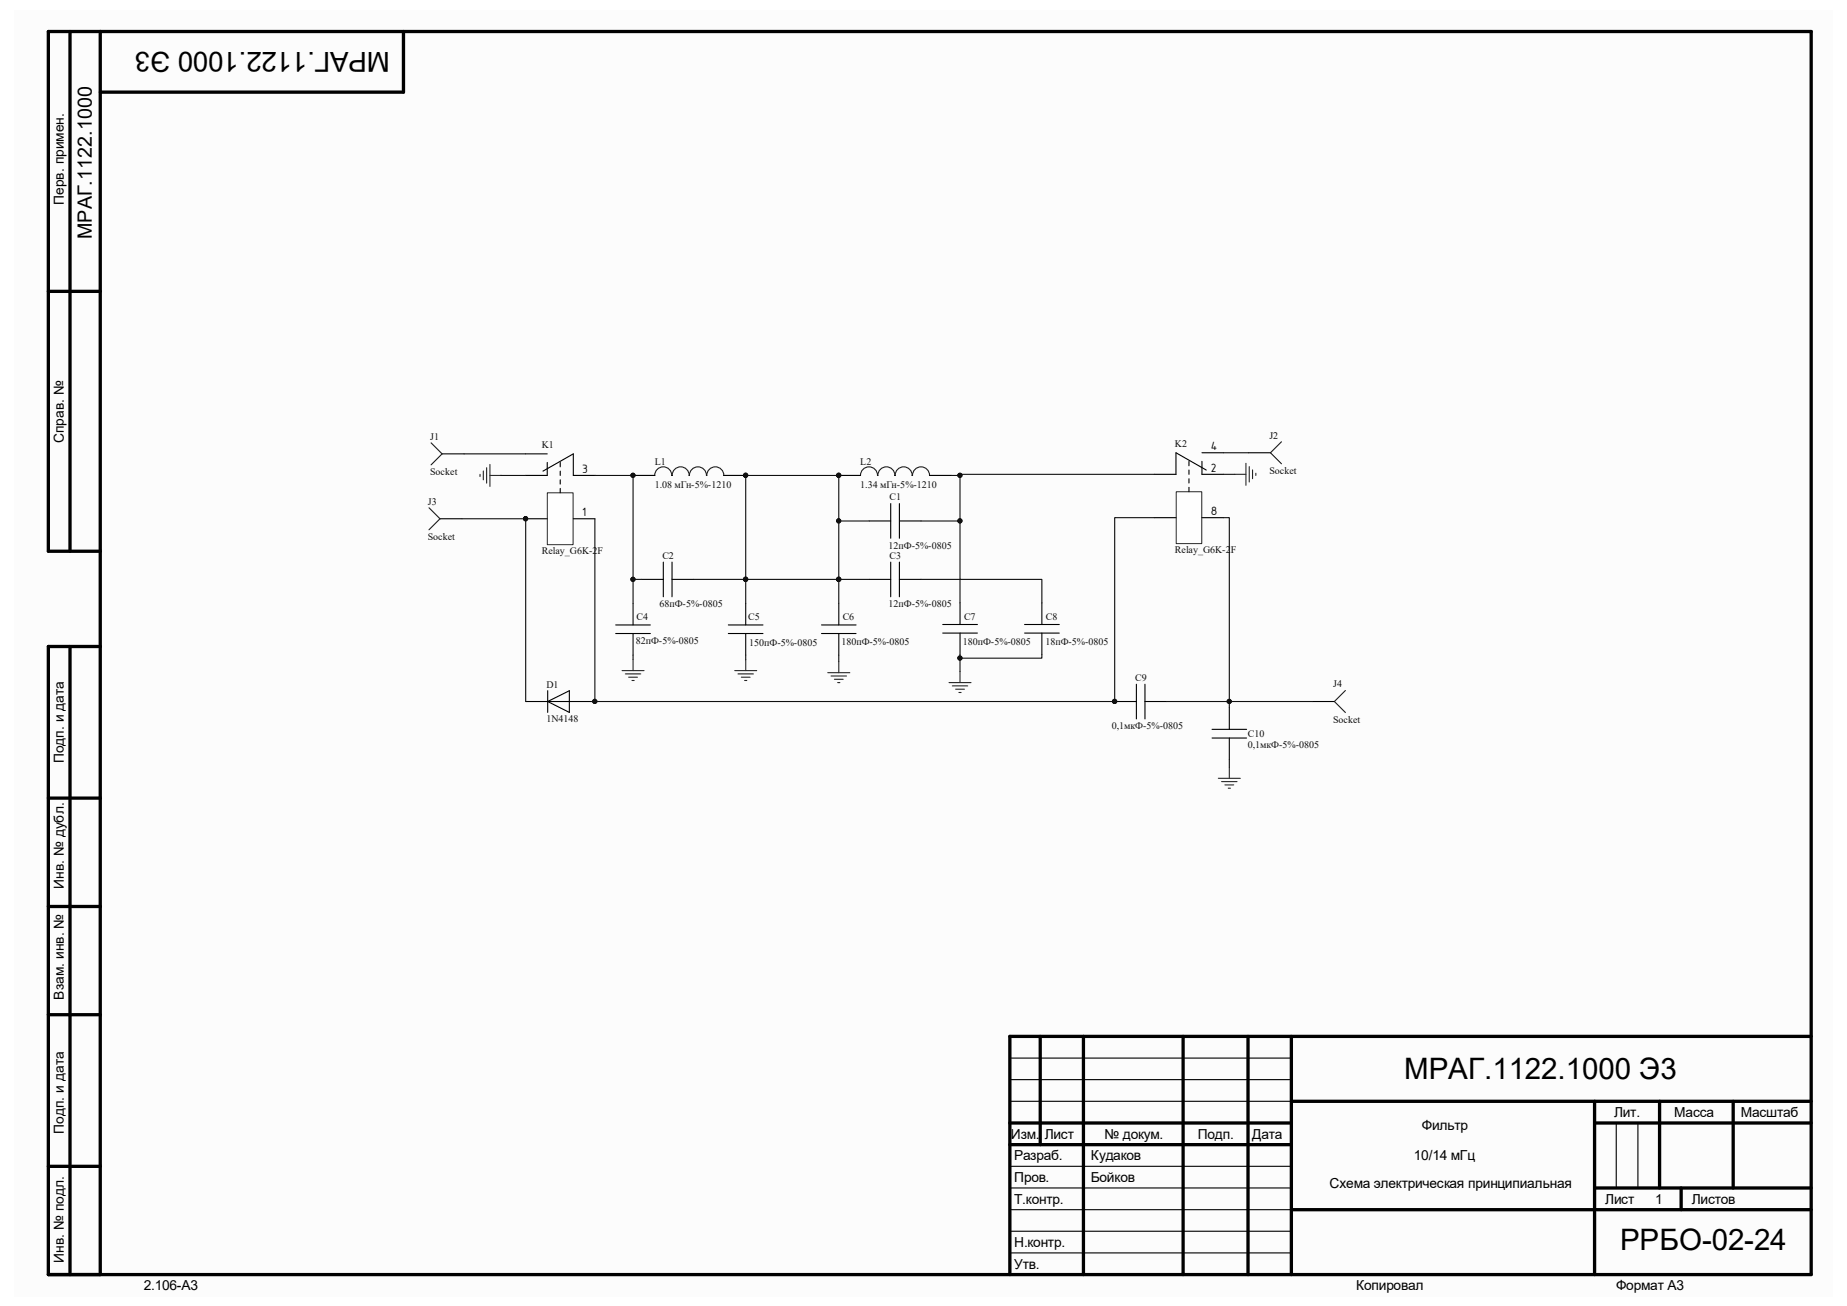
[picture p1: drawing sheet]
<svg xmlns="http://www.w3.org/2000/svg" width="297mm" height="210mm" viewBox="0 0 297 210" stroke-linecap="round" stroke-linejoin="round" font-family="sans-serif">
<path d="M2.2 1.6h292.5v206.8h-292.5z" fill="#fcfcfc"/>
<g fill="none" stroke="#000" stroke-width=".53">
<path d="M11.3 5.1v83.5M16.1 5.1v199.9M64.9 5.1v9.7h-48.8M7.8 46.9h8.3M16.1 88.6h-8.3v-83.5h283.5v199.9h-283.5v-101h8.3M11.3 104v101M7.8 128.3h8.3M7.8 145.8h8.3M7.8 163.2h8.3M167.3 166.7v17.4M174.2 166.7v38.3M190.3 166.7v38.3"/>
<path d="M200.7 166.7v38.3M207.7 177.1h83.6M207.7 166.7v38.3M256.4 177.1v27.9M266.9 177.1v13.9M278.7 177.1v13.9M291.3 166.7h-128.9v38.3M7.8 187.6h8.3M162.4 180.6h45.3M162.4 184.1h45.3M207.7 194.5h83.6M256.4 180.6h34.9"/>
<path d="M256.4 191h34.9M270.3 191v3.5"/>
</g>
<g fill="none" stroke="#000" stroke-width=".18">
<path d="M71.1 73h3.5M101.8 76.5h3.5M116.4 76.5h3.5M134.9 76.5h3.5M149.5 76.5h3.5M200.8 72.8h3.5M70.8 83.4h3.5M101.8 97v3.5M103.2 93.2h3.5M106.7 90.4v5.6M108.1 93.2h3.4M108.1 90.4v5.6"/>
<path d="M119.9 97v3.5M134.9 97v3.5M139.8 93.2h3.4M139.8 83.8h3.4M143.2 81v5.6M143.2 90.4v5.6M144.6 93.2h3.5M144.6 81v5.6M144.6 90.4v5.6M144.6 83.8h3.5M154.4 96.9v3.5M167.5 96.9v3.5"/>
<path d="M99 100.5h5.6M99 101.9h5.6M101.8 101.9v3.5M117.1 100.5h5.6M117.1 101.9h5.6M119.9 101.9v3.5M132.1 100.5h5.6M132.1 101.9h5.6M134.9 101.9v3.5M151.6 100.4h5.6M151.6 101.8h5.6M154.4 101.8v3.5"/>
<path d="M164.8 100.4h5.5M164.8 101.8h5.5M167.5 101.8v3.5M179.2 112.8h3.5M182.7 110v5.6M184.1 112.8h3.5M184.1 110v5.6M194.9 117.3h5.6M194.9 118.7h5.6M197.7 113.8v3.5M197.7 118.7v3.5M162.4 177.1h45.3"/>
<path d="M162.4 173.6h45.3M162.4 170.1h45.3M162.4 198h45.3M162.4 194.5h45.3M162.4 191h45.3M162.4 187.6h45.3M259.9 180.6v10.4M263.4 180.6v10.4M162.4 201.5h45.3"/>
</g>
<g fill="none" stroke="#262626" stroke-width=".18">
<path d="M77.2 76.3v.3M77.7 75.7v1.5M78.3 75.2v2.5M78.8 74.7v3.5M78.8 76.5h1.8M198.6 76.3h1.8M200.4 74.5v3.5M200.9 75v2.5M201.4 75.6v1.4M201.9 76.1v.4M100 107.8h3.6M100.6 108.4h2.4"/>
<path d="M101.1 108.9h1.4M101.6 109.4h.4M101.8 106.1v1.7M118.1 107.8h3.6M118.7 108.4h2.5M119.2 108.9h1.4M119.7 109.4h.4M119.9 106.1v1.7M133.1 108.2h3.6M133.6 108.7h2.5M134.2 109.2h1.4M134.7 109.8h.4"/>
<path d="M134.9 106.4v1.8M152.6 109.8h3.5M153.1 110.3h2.5M153.7 110.8h1.4M154.2 111.4h.4M154.4 108v1.8M195.9 125.2h3.6M196.4 125.7h2.5M197 126.2h1.4M197.5 126.8h.4M197.7 123.4v1.8"/>
</g>
<path d="M69.3 71.2l1.8 1.8-1.8 1.8M105.3 76.5a1.37 1.37 0 0 1 1.4-1.4 1.37 1.37 0 0 1 1.3 1.4M108.1 76.5a1.37 1.37 0 0 1 1.4-1.4 1.37 1.37 0 0 1 1.3 1.4M110.9 76.5a1.37 1.37 0 0 1 1.3-1.4 1.37 1.37 0 0 1 1.4 1.4M113.7 76.5a1.37 1.37 0 0 1 1.3-1.4 1.37 1.37 0 0 1 1.4 1.4M138.4 76.5a1.37 1.37 0 0 1 1.3-1.4 1.37 1.37 0 0 1 1.4 1.4M141.2 76.5a1.37 1.37 0 0 1 1.3-1.4 1.37 1.37 0 0 1 1.4 1.4M143.9 76.5a1.37 1.37 0 0 1 1.4-1.4 1.37 1.37 0 0 1 1.4 1.4M146.7 76.5a1.37 1.37 0 0 1 1.4-1.4 1.37 1.37 0 0 1 1.4 1.4M206.1 71l-1.8 1.8 1.8 1.8M69 81.7l1.8 1.7-1.8 1.8" fill="none" stroke="#1c1c1c" stroke-width=".18"/>
<g fill="#0e0e0e" stroke="#0e0e0e" stroke-width=".16">
<circle cx="119.9" cy="76.4" r=".34"/>
<circle cx="179.2" cy="112.8" r=".34"/>
<circle cx="134.9" cy="76.4" r=".34"/>
</g>
<path d="M189.2 79.1h4.1v8.3h-4.1z" fill="#fefefe"/>
<path d="M189.1 79.1h4.2v8.3h-4.2z" fill="none" stroke="#262626" stroke-width=".16"/>
<path d="M191.2 74.2v.7M191.2 75.6v.7M191.2 77v.7M191.2 78.4v.7M193.3 74.2v2.1h3.5M193.3 72.8h3.5M194 75.6l-4.9-2.8v3.5h-3.5M185.6 83.2h3.5M193.3 83.2h3.5" fill="none" stroke="#000" stroke-width=".18"/>
<path d="M88.1 79.3h4.1v8.3h-4.1z" fill="#fefefe"/>
<path d="M88 79.2h4.2v8.4h-4.2z" fill="none" stroke="#262626" stroke-width=".16"/>
<g fill="none" stroke="#000" stroke-width=".18">
<path d="M84.5 73h3.5M87.3 75.8l4.9-2.8v3.5h3.5M88 74.4v2.1h-3.5M90.1 74.4v.7M90.1 75.8v.7M90.1 77.2v.7M90.1 78.5v.7M84.5 83.4h3.5M92.2 83.4h3.5M84.6 112.8h10.4M88.1 112.8l3.5-1.7v3.5zM88.1 111.1v3.5"/>
<path d="M211 112.8h3.6"/>
</g>
<g fill="#0e0e0e" stroke="#0e0e0e" stroke-width=".16">
<circle cx="84.5" cy="83.4" r=".34"/>
<circle cx="101.8" cy="76.4" r=".34"/>
<circle cx="95.6" cy="112.8" r=".34"/>
<circle cx="101.8" cy="93.2" r=".34"/>
<circle cx="119.9" cy="93.2" r=".34"/>
<circle cx="134.9" cy="93.2" r=".34"/>
<circle cx="134.9" cy="83.8" r=".34"/>
<circle cx="134.9" cy="76.4" r=".34"/>
<circle cx="119.9" cy="76.4" r=".34"/>
<circle cx="154.4" cy="76.4" r=".34"/>
<circle cx="179.2" cy="112.8" r=".34"/>
<circle cx="154.4" cy="83.8" r=".34"/>
<circle cx="154.4" cy="105.8" r=".34"/>
<circle cx="197.7" cy="112.8" r=".34"/>
</g>
<path d="M216.3 111l-1.7 1.8 1.7 1.8" fill="none" stroke="#1c1c1c" stroke-width=".18"/>
<g fill="none" stroke="#0e0e0e" stroke-width=".18">
<path d="M74.6 73h9.9M80.6 76.5h3.9M95.7 76.5h6.1v20.5M153 76.5h1.4v16.7h13.1v3.7M185.6 76.3h-31.2v.2M196.8 76.3h1.8M196.8 72.8h4M74.3 83.4h10.2l.1 29.4M95.7 83.4v29.4h-.7M101.8 93.2h1.4M111.5 93.2h8.4v-16.7h15v16.7h-15v3.8M134.9 83.8h4.9"/>
<path d="M139.8 93.2h-4.9v3.8M148.1 93.2h6.3v3.7M148.1 83.8h6.3M185.6 83.2h-6.4v29.6h-83.5M196.8 83.2h.9v30.6M101.8 105.4v.7M119.9 105.4v.7M134.9 105.4v1M154.4 105.3v2.7M167.5 105.3v.5h-13.1M187.6 112.8h23.4M197.7 122.2v1.2"/>
</g>
<g font-size="4.8">
<text x="225.8" y="173.5">МРАГ.1122.1000 Э3</text>
<text x="260.5" y="201">РРБО-02-24</text>
</g>
<text font-size="4.4" x="62.7" y="8.4" transform="rotate(-180 62.7 8.4)">МРАГ.1122.1000 Э3</text>
<text font-size="3.2" x="14.8" y="38.4" transform="rotate(-90 14.8 38.4)">МРАГ.1122.1000</text>
<g font-size="2.2">
<text x="10.3" y="32.9" transform="rotate(-90 10.3 32.9)">Перв. примен.</text>
<text x="10.3" y="71.2" transform="rotate(-90 10.3 71.2)">Справ. №</text>
<text x="10.3" y="122.8" transform="rotate(-90 10.3 122.8)">Подп. и дата</text>
<text x="10.3" y="142.9" transform="rotate(-90 10.3 142.9)">Инв. № дубл.</text>
<text x="10.3" y="160.7" transform="rotate(-90 10.3 160.7)">Взам. инв. №</text>
<text x="259.6" y="179.6">Лит.</text>
<text x="269.2" y="179.6">Масса</text>
<text x="280" y="179.6">Масштаб</text>
<text x="10.3" y="182.3" transform="rotate(-90 10.3 182.3)">Подп. и дата</text>
<text x="162.6" y="183.1">Изм.</text>
<text x="168" y="183.1">Лист</text>
<text x="177.6" y="183.1">№ докум.</text>
<text x="192.6" y="183.1">Подп.</text>
<text x="201.4" y="183.1">Дата</text>
<text x="228.6" y="181.7">Фильтр</text>
<text x="163.1" y="190.1">Пров.</text>
<text x="163.1" y="186.6">Разраб.</text>
<text x="175.4" y="190.1">Бойков</text>
<text x="175.4" y="186.6">Кудаков</text>
<text x="213.8" y="191.1">Схема электрическая принципиальная</text>
<text x="227.4" y="186.6">10/14 мГц</text>
<text x="163.1" y="193.5">Т.контр.</text>
<text x="258.1" y="193.5">Лист</text>
<text x="266.1" y="193.5">1</text>
<text x="272.1" y="193.5">Листов</text>
<text x="10.3" y="203.1" transform="rotate(-90 10.3 203.1)">Инв. № подл.</text>
<text x="163.1" y="200.5">Н.контр.</text>
<text x="23.1" y="207.5">2.106-A3</text>
<text x="163.1" y="204">Утв.</text>
<text x="218.1" y="207.5">Копировал</text>
<text x="259.9" y="207.5">Формат А3</text>
</g>
<g font-size="1.9">
<text x="93.6" y="76.1">3</text>
<text x="194.7" y="72.4">4</text>
<text x="194.7" y="75.9">2</text>
<text x="93.6" y="83">1</text>
<text x="194.7" y="82.8">8</text>
</g>
<g font-size="1.6" fill="#0e0e0e">
<text x="69.2" y="70.7">J1</text>
<text x="188.9" y="71.9">K2</text>
<text x="204.1" y="70.5">J2</text>
<text x="69.2" y="76.3">Socket</text>
<text x="87.1" y="72.1">K1</text>
<text x="105.3" y="74.7">L1</text>
<text x="138.3" y="74.7">L2</text>
<text x="204.1" y="76.2">Socket</text>
<text x="68.8" y="81.2">J3</text>
<text x="105.3" y="78.4">1.08 мГн-5%-1210</text>
<text x="138.3" y="78.4">1.34 мГн-5%-1210</text>
<text x="143" y="80.5">C1</text>
<text x="68.8" y="86.8">Socket</text>
<text x="87.1" y="89">Relay_G6K-2F</text>
<text x="106.5" y="89.9">C2</text>
<text x="142.9" y="88.2">12пФ-5%-0805</text>
<text x="143" y="89.9">C3</text>
<text x="188.9" y="88.9">Relay_G6K-2F</text>
<text x="102.4" y="99.7">C4</text>
<text x="106" y="97.6">68пФ-5%-0805</text>
<text x="120.3" y="99.7">C5</text>
<text x="135.5" y="99.8">C6</text>
<text x="142.9" y="97.6">12пФ-5%-0805</text>
<text x="155" y="99.7">C7</text>
<text x="168.2" y="99.7">C8</text>
<text x="102.2" y="103.6">82пФ-5%-0805</text>
<text x="120.5" y="103.9">150пФ-5%-0805</text>
<text x="135.3" y="103.8">180пФ-5%-0805</text>
<text x="154.8" y="103.7">180пФ-5%-0805</text>
<text x="168.1" y="103.8">18пФ-5%-0805</text>
<text x="87.9" y="110.6">D1</text>
<text x="182.5" y="109.5">C9</text>
<text x="214.4" y="110.5">J4</text>
<text x="87.9" y="116.2">1N4148</text>
<text x="178.8" y="117.2">0,1мкФ-5%-0805</text>
<text x="200.7" y="118.5">C10</text>
<text x="214.4" y="116.2">Socket</text>
<text x="200.7" y="120.3">0,1мкФ-5%-0805</text>
</g>
</svg>
